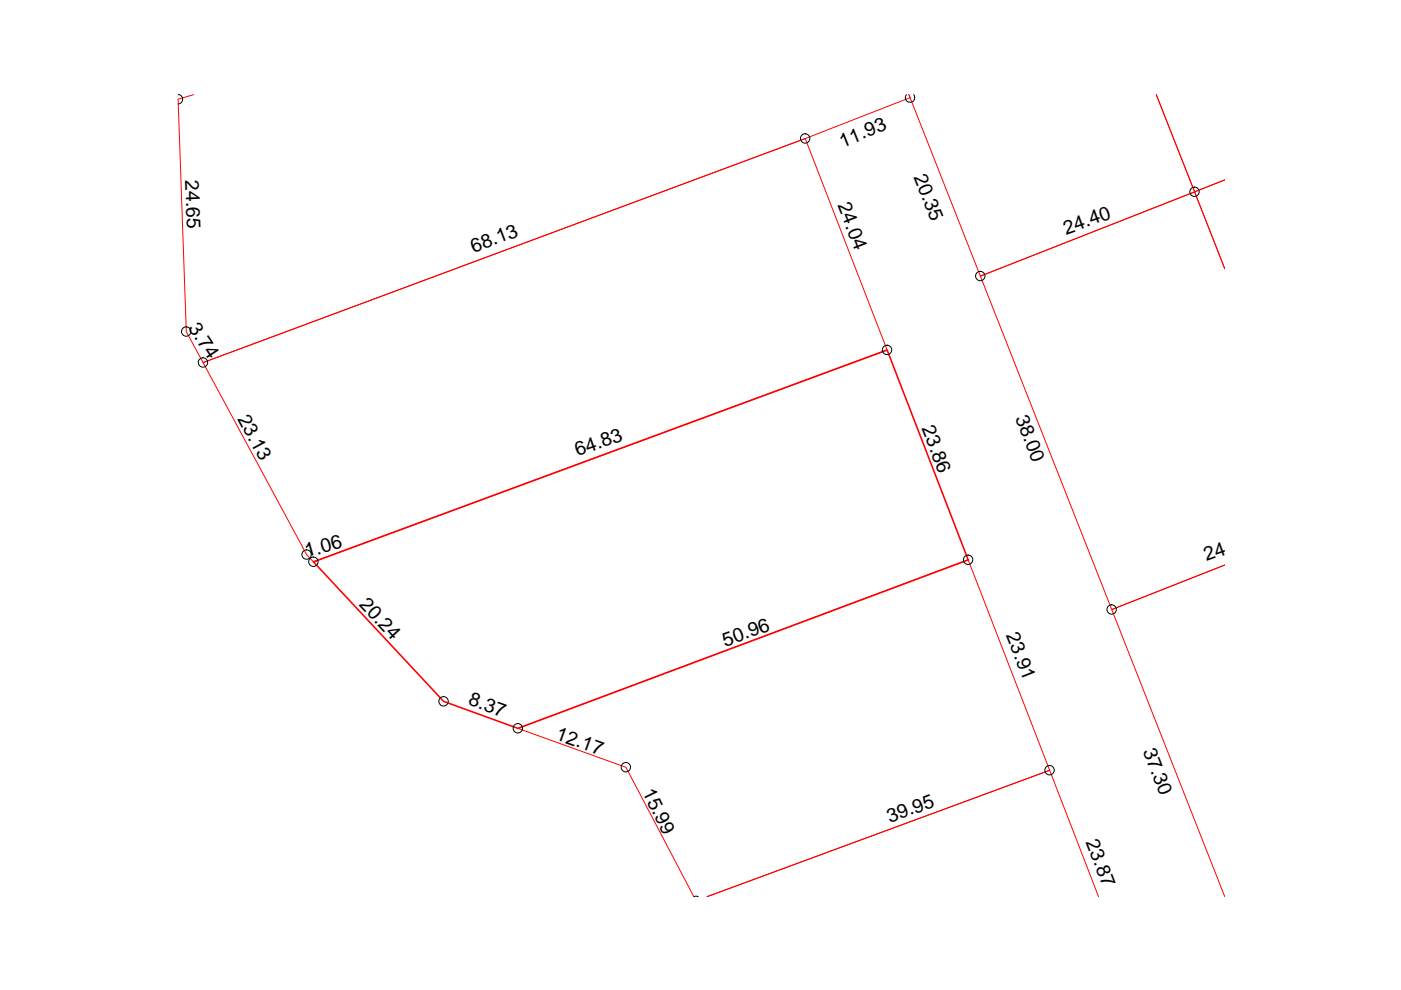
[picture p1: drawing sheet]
<svg xmlns="http://www.w3.org/2000/svg" width="297mm" height="210mm" viewBox="0 0 297 210" stroke-linecap="round" stroke-linejoin="round" font-family="sans-serif">
<path d="M41.1 20.1l-3.3 .9 1.7 49.3 3.6 6.6 127.6-47.5 22.3-8.7-.3-.6 15.2 38.4 45.4-17.8-8.1-20.6 8.1 20.6 6.4-2.6-6.4 2.6 6.4 16.3-6.4-16.3-45.4 17.8 27.8 70.7 24-9.4-24 9.4 24 60.9M43.1 76.9l127.6-47.5 17.4 44.8-121.6 44.9-1.5-1.5zM147.1 190.1l-14.4-27.4-22.9-8.3 95.5-35.7 17.2 44.6-72.6 26.8 72.6-26.8 10.4 26.8" fill="none" stroke="#f00" stroke-width=".21"/>
<path d="M66.5 119.1l121.6-44.9 17.2 44.5-95.5 35.7-15.7-5.7z" fill="none" stroke="#f00" stroke-width=".34"/>
<g fill="none" stroke="#000" stroke-width=".21">
<path d="M37.8 20.1a1 1 0 0 1 .9 1 1 1 0 0 1-.9 1M192.2 20.1a.98 .98 0 0 0 .1 1.3 .98 .98 0 0 0 1.3 0 .98 .98 0 0 0 .1-1.3M147.1 190.1l.5-.1 .4 .1"/>
<circle cx="170.7" cy="29.4" r=".99"/>
<circle cx="207.8" cy="58.5" r=".99"/>
<circle cx="253.3" cy="40.7" r=".99"/>
<circle cx="39.5" cy="70.3" r=".99"/>
<circle cx="43" cy="76.9" r=".99"/>
<circle cx="188.1" cy="74.2" r=".99"/>
<circle cx="65" cy="117.6" r=".99"/>
<circle cx="66.4" cy="119.1" r=".99"/>
<circle cx="205.3" cy="118.7" r=".99"/>
<circle cx="235.7" cy="129.2" r=".99"/>
<circle cx="94" cy="148.7" r=".99"/>
<circle cx="109.8" cy="154.4" r=".99"/>
<circle cx="132.7" cy="162.7" r=".99"/>
<circle cx="222.5" cy="163.3" r=".99"/>
</g>
<g font-size="4.1">
<text x="178.6" y="31.3" transform="rotate(-22 178.6 31.3)">11.93</text>
<text x="39.3" y="38.2" transform="rotate(88 39.3 38.2)">24.65</text>
<text x="193.7" y="37.4" transform="rotate(68 193.7 37.4)">20.35</text>
<text x="177.5" y="43.5" transform="rotate(69 177.5 43.5)">24.04</text>
<text x="100.4" y="53.6" transform="rotate(-21 100.4 53.6)">68.13</text>
<text x="226" y="49.7" transform="rotate(-20 226 49.7)">24.40</text>
<text x="39.8" y="69.6" transform="rotate(56 39.8 69.6)">3.74</text>
<text x="50.3" y="88.8" transform="rotate(61 50.3 88.8)">23.13</text>
<text x="215.3" y="88.6" transform="rotate(69 215.3 88.6)">38.00</text>
<text x="195.4" y="90.8" transform="rotate(69 195.4 90.8)">23.86</text>
<text x="122.5" y="96.8" transform="rotate(-19 122.5 96.8)">64.83</text>
<text x="65" y="118.2" transform="rotate(-16 65 118.2)">1.06</text>
<text x="255.8" y="119" transform="rotate(-20 255.8 119)">24.40</text>
<text x="76" y="128.3" transform="rotate(47 76 128.3)">20.24</text>
<text x="153.8" y="137.2" transform="rotate(-20 153.8 137.2)">50.96</text>
<text x="213.3" y="134.7" transform="rotate(68 213.3 134.7)">23.91</text>
<text x="99.1" y="149.3" transform="rotate(20 99.1 149.3)">8.37</text>
<text x="117.6" y="156.7" transform="rotate(20 117.6 156.7)">12.17</text>
<text x="242.3" y="159.1" transform="rotate(69 242.3 159.1)">37.30</text>
<text x="136.1" y="167.9" transform="rotate(64 136.1 167.9)">15.99</text>
<text x="188.6" y="174.5" transform="rotate(-20 188.6 174.5)">39.95</text>
<text x="230.2" y="178.6" transform="rotate(69 230.2 178.6)">23.87</text>
</g>
</svg>
